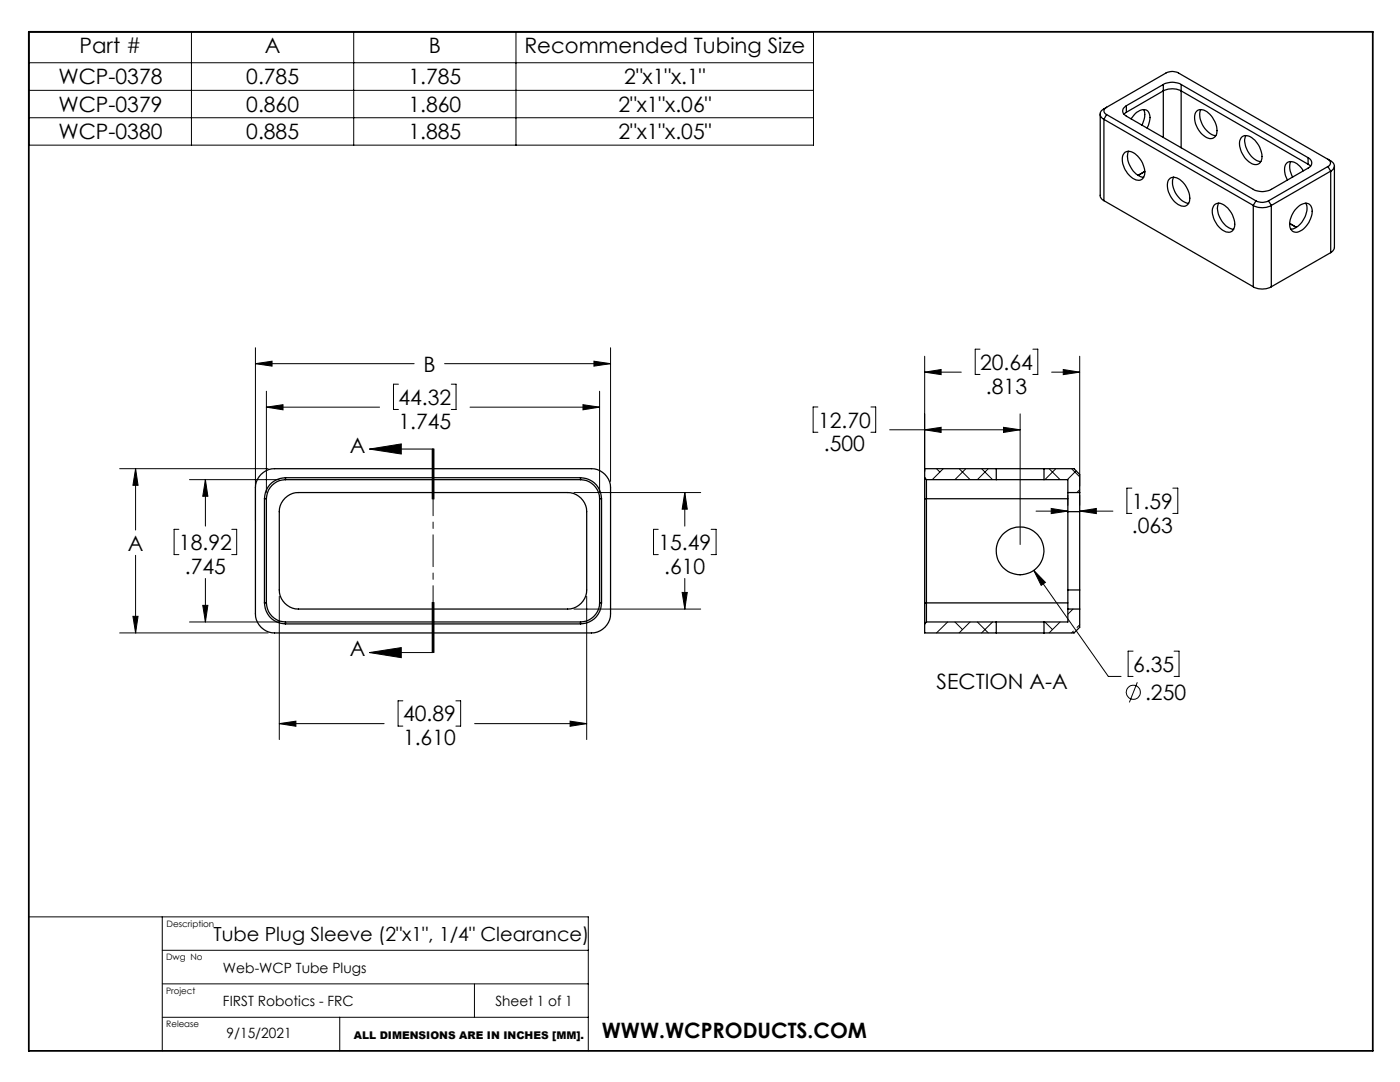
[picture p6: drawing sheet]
<svg xmlns="http://www.w3.org/2000/svg" width="279mm" height="216mm" viewBox="0 0 279 216" stroke-linecap="round" stroke-linejoin="round" font-family="sans-serif">
<g fill="none" stroke="#000" stroke-width=".2">
<path d="M5.8 6.4h156.5v22.6h-156.5zM5.8 12.5h156.5M5.8 18h156.5M38.2 6.4v22.6M70.6 6.4v22.6M103 6.4v22.6M5.8 23.5h156.5M51 69.4v34.5M51 72.6h31.7M51 72.6l3.3-.5v1zM53.2 78.1v20.1M79.5 76.7h-1v5h1"/>
<path d="M88.7 72.6h33.1M90.1 76.7h.9v5h-.9M118.5 72.1l3.3 .5-3.3 .5zM119.7 78.1v20.1M121.8 69.4v26.7M184.5 71.1v23M184.5 74.3h7.3M184.5 74.3l3.3-.6v1.1zM195.6 69.7h-1v5h1M206.1 69.7h1v5h-1M209.9 74.3h5.6M212.2 73.7l3.3 .6-3.3 .5z"/>
<path d="M215.5 71.1v25.9M23.9 93.5h29.6M27.1 93.5v12.3M27.1 93.5l.5 3.3h-1.1zM37.8 95.7h17.9M41 95.7l.5 3.3h-1zM41 95.7v9.3M53.2 81.2l3.3-.4v1zM53.2 81.2h22.5M73.7 89.6h12.7M73.7 89.6l6.4-1v2zM86.3 89.6v10"/>
<path d="M86.4 89.6v10M86.6 89.6v10M93.8 81.2h25.9M114.5 98.3h25.3M116.3 80.8l3.4 .4-3.4 .6zM136.7 98.3v6.7M136.7 98.3l.5 3.3h-1.1zM163.2 81.2h-.9v5.1h.9M173.8 81.2h1v5.1h-1M177.6 85.8h26M184.5 85.8l3.3-.5v1zM186.9 93.5l.7 .7"/>
<path d="M188.2 93.5l-2.1 2.2M191.4 93.5l2.2 2.2M192.8 93.5l-2.2 2.2M195.9 93.5l2.2 2.2M197.2 93.5l-2.1 2.2M200.3 85.3l3.3 .5-3.3 .5zM203.6 82.6v26.1M209.4 93.5l2.2 2.2M210.7 93.5l-2.2 2.2M213.1 98.8v2M213.9 93.5l1.6 1.6M214.8 93.9l-1.8 1.8"/>
<path d="M215.5 97.7l-.6 .6M215.5 98.8v2M225.9 97.4h-1v5h1M234.1 97.4h1v5h-1M27.1 110.8v15.5M35.7 105.6h-1v5.1h1M41 115.4v8.7M46.2 105.6h1v5.1h-1M55.7 119v28.6M117.1 119v28.6M131.4 105.6h-1v5.1h1M136.1 118.2h1.1l-.5 3.3z"/>
<path d="M136.7 115.4v6.1M141.9 105.6h1v5.1h-1M206.3 113.8l2.3 2.4-.8 .6zM206.3 113.8l14.9 21.2h2.5M206.8 102h6.3M209.8 101.5l3.3 .5-3.3 .5zM215.5 102l3.3-.5v1zM215.5 102h6.6M23.9 126.3h29.6M26.5 123h1.1l-.5 3.3zM37.8 124.1h17.9M40.5 120.8h1l-.5 3.3z"/>
<path d="M73.7 130.2l6.4-1v2zM80.4 139.8h-1v5.1h1M86.3 120.2v10M86.4 120.2v10h-12.7M86.6 120.2v10zM91 139.8h.9v5.1h-.9M114.5 121.5h25.3M189.1 124.1l-2.2 2.2M190.6 124.1l1.5 1.5M193.6 124.1l-2.2 2.2M195.1 124.1l2.1 2.2M198.1 124.1l-2.2 2.2"/>
<path d="M208.5 124.1l1.5 1.5M211.6 124.1l-2.2 2.2M214.1 121.5l-1 1.1M214.2 125.9l-.3 .4M215.5 124.7l-.6 .5M226.1 129.9h-1v5.1h1M227 136.1l-1.6 4.1M234.3 129.9h1v5.1h-1M55.7 144.4h21M55.7 144.4l3.4-.5v1zM94.7 144.4h22.4M113.8 143.9l3.3 .5-3.3 .5z"/>
<path d="M5.8 183h111.6v26.7M32.4 196.3h85M32.4 189.6h85M32.4 183v26.7M94.7 196.3v6.7M32.4 203h85M67.8 203v6.7"/>
<circle cx="226.2" cy="138.1" r="1.41"/>
</g>
<path d="M86.4 89.6v40.6" fill="none" stroke="#000" stroke-width=".2" stroke-dasharray="6.3 1.3 1.3 1.3" stroke-dashoffset="3.2"/>
<path d="M5.8 6.3h268.2v203.4h-268.2z" fill="none" stroke="#000" stroke-width=".35"/>
<g fill="#000">
<path d="M27.1 93.5l.5 3.3h-1.1zM26.5 123h1.1l-.5 3.3zM51 72.6l3.3-.5v1zM118.5 72.1l3.3 .5-3.3 .5zM41 95.7l.5 3.3h-1zM40.5 120.8h1l-.5 3.3zM53.2 81.2l3.3-.4v1zM116.3 80.8l3.4 .4-3.4 .6zM55.7 144.4l3.4-.5v1zM113.8 143.9l3.3 .5-3.3 .5zM136.1 118.2h1.1l-.5 3.3zM136.7 98.3l.5 3.3h-1.1zM184.5 85.8l3.3-.5v1zM200.3 85.3l3.3 .5-3.3 .5zM206.3 113.8l1.5 3 .8-.6zM184.5 74.3l3.3-.6v1.1zM212.2 73.7l3.3 .6-3.3 .5zM215.5 102l3.3-.5v1zM209.8 101.5l3.3 .5-3.3 .5z"/>
<path d="M73.7 89.6l6.4-1v2zM73.7 130.2l6.4-1v2z"/>
</g>
<g fill="none" stroke="#000" stroke-width=".25">
<path d="M232.2 16.9a3.7 3.7 0 0 1 3.5 0M232.2 16.9l-7.4 4.2M232.2 16.9v10.5M235.7 16.9l25.4 14.6M235.7 16.9v12.6M219.6 22.8v16.4l.2 .5 .5 .3M220.3 23.8l29.8 17.2M220.3 23.8v16.2M220.8 21.4a.76 .76 0 0 0-.5 .7 .76 .76 0 0 0 .5 .8M220.8 21.4l11.9-6.8a2.63 2.63 0 0 1 2.5 0l29.8 17.2M220.8 21.4l-.5 .3a1.1 1.1 0 0 0-.7 1.1 1.1 1.1 0 0 0 .7 1M220.8 22.9l29.8 17.2"/>
<path d="M220.8 22.9l-.5 .9M224.4 30.6a1.87 1.87 0 0 1 2.6 .5 4.3 4.3 0 0 1 1.3 4.2 1.33 1.33 0 0 1-2.2 .3 4.7 4.7 0 0 1-2-4.6zM224.8 21.1a1.1 1.1 0 0 0-.8 1 1.1 1.1 0 0 0 .8 1.1l25.3 14.6a3.8 3.8 0 0 0 3.6 0l7.4-4.3a1.1 1.1 0 0 0 .7-1 1.1 1.1 0 0 0-.7-1M224.8 22.4l-.5 .4M224.8 22.4l7.4-4.3a4 4 0 0 1 3.5 0l25.4 14.7M224.8 21.1v1.3M225.2 30.2a4.3 4.3 0 0 0 2.4 5l.6 .2M225.7 23.7a2.89 2.89 0 0 1 3.1-1.7 2.42 2.42 0 0 1 .4 3l-.3 .5M228.2 21.9a3.4 3.4 0 0 1-.3 3.1M228.5 34.2l-1.4 .8M233.5 35.6a2.24 2.24 0 0 1 2.8 1 3.8 3.8 0 0 1 .8 4.1 1.77 1.77 0 0 1-2.6-.3 4.3 4.3 0 0 1-1.3-4.5zM234.2 35.3a4.3 4.3 0 0 0 3 5.3"/>
<path d="M238.8 22.2a1.88 1.88 0 0 1 2.6 .6 4.3 4.3 0 0 1 1.3 4.2 1.46 1.46 0 0 1-2.4 .1 4.3 4.3 0 0 1-1.7-4.7zM239.6 21.9a4.3 4.3 0 0 0 3 5.2M247.8 27.4a1.92 1.92 0 0 1 2.6 .6 4.4 4.4 0 0 1 1.3 4.1 1.46 1.46 0 0 1-2.5 .2 4.3 4.3 0 0 1-1.6-4.7zM248.6 27.1a4.1 4.1 0 0 0 1.4 4.3l.9 .7 .7 .1M257.6 32.2a3.5 3.5 0 0 0 .4 3.1M260.1 34.1a2.65 2.65 0 0 0-3.2-1.7 2.8 2.8 0 0 0 0 3.5M261.1 32.8l.4 .4M261.1 31.5v1.3M265 31.8a.76 .76 0 0 1 .5 .7 .76 .76 0 0 1-.5 .7M265 31.8l.6 .3a1.08 1.08 0 0 1 .7 1 1.08 1.08 0 0 1-.7 1M265 33.2l-11.8 6.9M265 33.2l.6 .9"/>
<path d="M265.6 34.1l-11.9 6.9M265.6 34.1v16.3M266.3 33.1v16.3l-.3 .6-.4 .4M220.3 40l29.8 17.2M242.3 40.9a1.58 1.58 0 0 1 2.4 .3 4.4 4.4 0 0 1 1.5 4.4 1.31 1.31 0 0 1-2.1 .4 4.5 4.5 0 0 1-2-4.6zM243.2 40.5a4.3 4.3 0 0 0 2.4 5.1l.6 .2M250.1 41a3.8 3.8 0 0 0 3.6 0M250.1 57.2a3.8 3.8 0 0 0 3.6 0M250.1 41v16.2M250.6 40.1a2.63 2.63 0 0 0 2.6 0M250.6 40.1l-.5 .9M253.2 40.1l.5 .9"/>
<path d="M253.7 41v16.2M257.4 44.6l1.3 .8M258.7 41.6a2.07 2.07 0 0 1 2.7-.8 2.8 2.8 0 0 1 0 3.2 3.4 3.4 0 0 1-3 2.3 1.62 1.62 0 0 1-1-2.1l.4-1.2zM260.6 40.5a4.3 4.3 0 0 1-1.9 4.9l-1.1 .4M265.6 50.4l-11.9 6.8M52.1 94.7a3.8 3.8 0 0 1 2.7-1.2h63.2a3.9 3.9 0 0 1 3.8 3.8v25.2a3.9 3.9 0 0 1-3.8 3.8h-63.2a3.9 3.9 0 0 1-3.8-3.8v-25.2a3.6 3.6 0 0 1 1.1-2.6zM52.8 99.5v20.8M52.8 99.5h.4M53.2 99.5v20.8M56.9 99.4a3.8 3.8 0 0 1 2.6-1.1h53.8a3.9 3.9 0 0 1 3.8 3.8v15.6a3.9 3.9 0 0 1-3.8 3.8h-53.8a3.9 3.9 0 0 1-3.8-3.8v-15.6a3.6 3.6 0 0 1 1.2-2.7zM57 95.3a4.2 4.2 0 0 0-4.2 4.2M57 95.7a3.9 3.9 0 0 0-3.8 3.8"/>
<path d="M57 95.3h58.9M57 95.3v.4M57 95.7h58.9M115.9 95.3a4.2 4.2 0 0 1 4.2 4.2M115.9 95.7a3.9 3.9 0 0 1 3.8 3.8M115.9 95.3v.4M119.7 99.5h.4M119.7 99.5v20.8M120.1 99.5v20.8M184.5 95.3v4.2M184.5 99.5h28.6M184.5 95.3l.4 .4"/>
<path d="M184.5 99.5v20.8M184.9 95.7v28.4M184.9 95.7h13.9M198.8 95.7h9.6M198.8 93.5h9.6M198.8 93.5h-14.3v1.8M198.8 93.5v2.2M208.4 93.5h5.9l1.2 1.2v3.6M208.4 95.7h4.7v2.6M208.4 93.5v2.2M213.1 98.3v3.8M213.1 98.3h2.4"/>
<path d="M215.5 98.3v3.8M213.1 117.7v3.8M213.1 102.1v15.6M213.1 117.7h2.4M213.1 102.1h2.4M215.5 117.7v3.8M215.5 102.1v15.6M52.8 120.3a4.2 4.2 0 0 0 4.2 4.2M52.8 120.3h.4M53.2 120.3a3.9 3.9 0 0 0 3.8 3.8M57 124.5h58.9M57 124.1h58.9"/>
<path d="M57 124.1v.4M115.9 124.1v.4M119.7 120.3a3.9 3.9 0 0 1-3.8 3.8M119.7 120.3h.4M120.1 120.3a4.2 4.2 0 0 1-4.2 4.2M184.5 120.3v4.2M184.5 124.5v1.8h14.3M184.5 120.3h28.6M184.9 124.1h13.9M184.9 124.1l-.4 .4M198.8 124.1h9.6M198.8 126.3h9.6"/>
<path d="M198.8 124.1v2.2M208.4 124.1v2.2M213.1 121.5v2.6h-4.7M213.1 121.5h2.4M215.5 121.5v3.7l-1.2 1.1h-5.9"/>
<circle cx="203.6" cy="109.9" r="4.8"/>
</g>
<g font-size="4.2">
<text x="15.9" y="10.6">Part #</text>
<text x="52.9" y="10.6">A</text>
<text x="85.6" y="10.6">B</text>
<text x="104.7" y="10.6">Recommended Tubing Size</text>
<text x="11.6" y="16.8">WCP-0378</text>
<text x="49.1" y="16.8">0.785</text>
<text x="81.5" y="16.8">1.785</text>
<text x="124.6" y="16.8">2&quot;x1&quot;x.1&quot;</text>
<text x="11.6" y="22.3">WCP-0379</text>
<text x="49.1" y="22.3">0.860</text>
<text x="81.5" y="22.3">1.860</text>
<text x="123.4" y="22.3">2&quot;x1&quot;x.06&quot;</text>
<text x="11.6" y="27.7">WCP-0380</text>
<text x="49.1" y="27.7">0.885</text>
<text x="81.5" y="27.7">1.885</text>
<text x="123.4" y="27.7">2&quot;x1&quot;x.05&quot;</text>
<text x="84.5" y="74.2">B</text>
<text x="195.6" y="73.8">20.64</text>
<text x="79.5" y="80.8">44.32</text>
<text x="196.8" y="78.5">.813</text>
<text x="79.5" y="85.5">1.745</text>
<text x="163.3" y="85.3">12.70</text>
<text x="69.8" y="90.4">A</text>
<text x="164.4" y="90.1">.500</text>
<text x="225.9" y="101.5">1.59</text>
<text x="225.9" y="106.3">.063</text>
<text x="25.5" y="109.9">A</text>
<text x="35.7" y="109.7">18.92</text>
<text x="131.4" y="109.7">15.49</text>
<text x="36.9" y="114.5">.745</text>
<text x="132.6" y="114.5">.610</text>
<text x="69.8" y="131">A</text>
<text x="186.9" y="137.6">SECTION A-A</text>
<text x="226.1" y="134">6.35</text>
<text x="80.4" y="143.9">40.89</text>
<text x="228.5" y="139.7">.250</text>
<text x="80.4" y="148.7">1.610</text>
<text x="120.1" y="207.1">WWW.WCPRODUCTS.COM</text>
</g>
<text font-size="3.9" x="42.6" y="187.8">Tube Plug Sleeve (2&quot;x1&quot;, 1/4&quot; Clearance)</text>
<g font-size="2.8">
<text x="44.5" y="194.1">Web-WCP Tube Plugs</text>
<text x="44.5" y="200.7">FIRST Robotics - FRC</text>
<text x="98.9" y="200.7">Sheet 1 of 1</text>
<text x="45.2" y="207.1">9/15/2021</text>
</g>
<text font-size="2.1" x="70.6" y="207.2">ALL DIMENSIONS ARE IN INCHES [MM].</text>
<g font-size="1.8">
<text x="33.2" y="185">Description</text>
<text x="33.2" y="191.5">Dwg No</text>
<text x="33.2" y="198.4">Project</text>
<text x="33.2" y="204.9">Release</text>
</g>
</svg>
